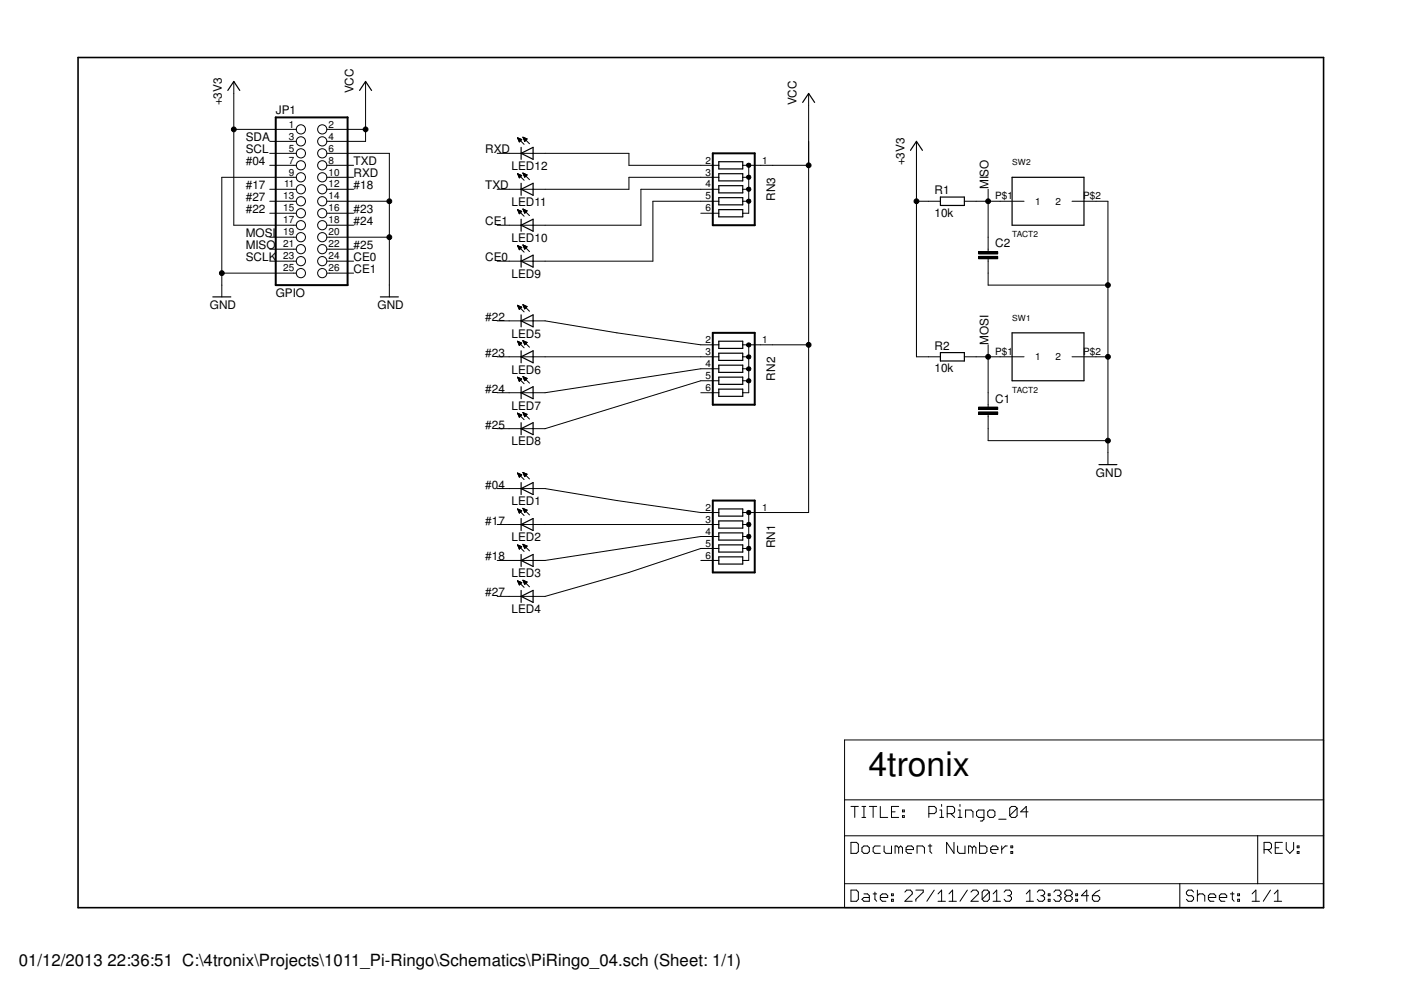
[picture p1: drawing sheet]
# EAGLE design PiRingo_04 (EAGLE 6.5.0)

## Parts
C1  C5/2.5  [C5B2.5]
C2  C5/2.5  [C5B2.5]
JP1  GPIO  HEADER-2X13  [2X13]
LED1  LED3MM  [LED3MM]
LED2  LED3MM  [LED3MM]
LED3  LED3MM  [LED3MM]
LED4  LED3MM  [LED3MM]
LED5  LED3MM  [LED3MM]
LED6  LED3MM  [LED3MM]
LED7  LED3MM  [LED3MM]
LED8  LED3MM  [LED3MM]
LED9  LED3MM  [LED3MM]
LED10  LED3MM  [LED3MM]
LED11  LED3MM  [LED3MM]
LED12  LED3MM  [LED3MM]
R1  10k  R-EU_0207/7  [0207/7]
R2  10k  R-EU_0207/7  [0207/7]
RN1  G05R  [SIL6]
RN2  G05R  [SIL6]
RN3  G05R  [SIL6]
SW1  TACT2  [TACT2-PIN]
SW2  TACT2  [TACT2-PIN]

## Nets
#04: JP1.7 LED1.K(C)
#17: JP1.11 LED2.K(C)
#18: JP1.12 LED3.K(C)
#22: JP1.15 LED5.K(C)
#23: JP1.16 LED6.K(C)
#24: JP1.18 LED7.K(C)
#25: JP1.22 LED8.K(C)
#27: JP1.13 LED4.K(C)
+3V3: JP1.1 JP1.17 R1.1 R2.1
CE0: JP1.24 LED9.K(C)
CE1: JP1.26 LED10.K(C)
GND: C1.2 C2.2 JP1.6 JP1.9 JP1.14 JP1.20 JP1.25 SW1.P$2 SW2.P$2
MISO: C2.1 JP1.21 R1.2 SW2.P$1
MOSI: C1.1 JP1.19 R2.2 SW1.P$1
N$1: LED12.A RN3.2
N$2: LED1.A RN1.2
N$3: LED11.A RN3.3
N$4: LED10.A RN3.4
N$6: LED2.A RN1.3
N$7: LED3.A RN1.4
N$8: LED4.A RN1.5
N$9: LED5.A RN2.2
N$10: LED6.A RN2.3
N$11: LED7.A RN2.4
N$12: LED8.A RN2.5
N$13: LED9.A RN3.5
RXD: JP1.10 LED12.K(C)
SCL: JP1.5
SCLK: JP1.23
SDA: JP1.3
TXD: JP1.8 LED11.K(C)
VCC: JP1.2 JP1.4 RN1.1 RN2.1 RN3.1
Unconnected: RN1.6 RN2.6 RN3.6

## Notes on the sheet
- 4tronix

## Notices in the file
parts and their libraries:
microbuilder: This work is placed in the public domain, and may be freely used for commercial and non-commercial work with the following conditions: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
